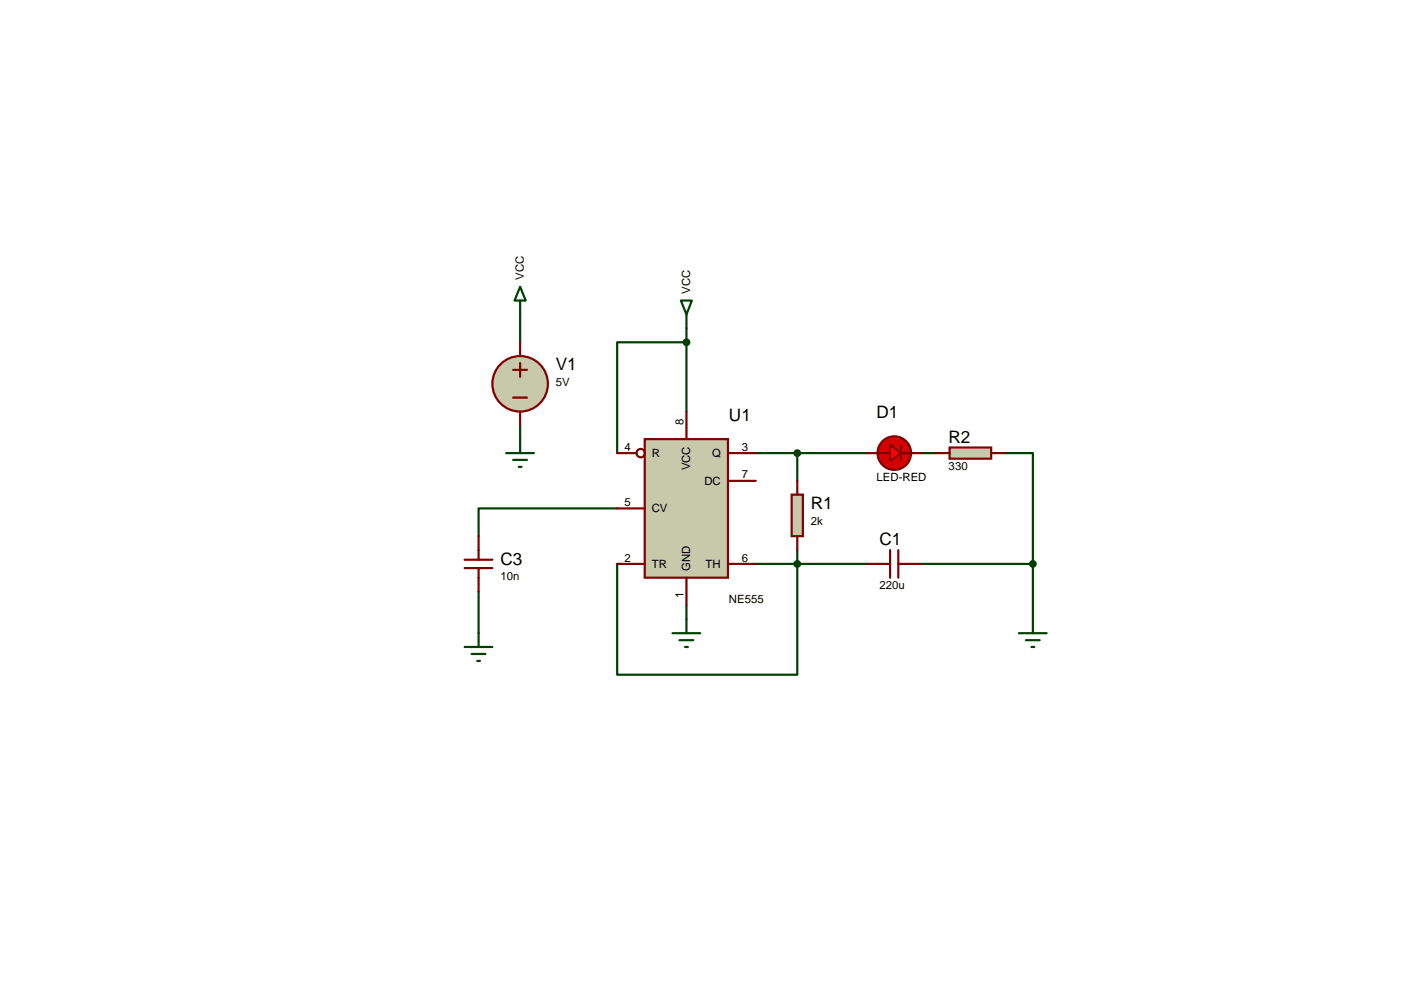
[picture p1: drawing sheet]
<svg xmlns="http://www.w3.org/2000/svg" width="297mm" height="210mm" viewBox="0 0 297 210" stroke-linecap="round" stroke-linejoin="round" font-family="sans-serif">
<g fill="none" stroke="#004000" stroke-width=".47">
<path d="M110.3 66.7v5.9M145.5 72.6h-14.6v23.5M145.5 69.6v17.7M110.3 90.2v2.9M160.2 96.1h23.5M169 96.1v5.9M195.5 96.1h2.9M213.1 96.1h5.9v23.5M130.9 107.8h-29.4v5.9M160.2 119.6h23.5M169 116.6v26.5h-38.1v-23.5M195.5 119.6h23.5"/>
<path d="M219 119.6v11.7M101.5 125.4v8.9M145.5 128.4v2.9"/>
</g>
<path d="M136.7 93.1h17.6v29.4h-17.6z" fill="#c8c8aa" stroke="#800000" stroke-width=".47"/>
<g fill="none" stroke="#800000" stroke-width=".47">
<path d="M130.9 96.1h4.1M145.5 87.3v5.8M154.3 96.1h5.9M98.5 118.7h5.9M101.5 113.7v5M130.9 119.6h5.8M130.9 107.8h5.8M154.3 102h5.9M154.3 119.6h5.9M183.7 119.6h5M188.7 116.6v5.9M190.5 119.6h5"/>
<path d="M190.5 116.6v5.9M98.5 120.5h5.9M101.5 120.5v4.9M145.5 122.5v5.9"/>
<circle cx="135.8" cy="96.1" r=".89"/>
</g>
<circle cx="145.5" cy="72.6" r=".59" fill="#004000" stroke="#004000" stroke-width=".47"/>
<path d="M98.5 137.2h5.9M100 138.7h2.9M101.5 134.3v2.9M142.6 134.3h5.9M144.1 135.7h2.9M145.2 137.2h.6M145.5 131.3v3M101.2 140.1h.6" fill="none" stroke="#004000" stroke-width=".47"/>
<path d="M167.9 104.9h2.3v8.8h-2.3z" fill="#c8c8aa" stroke="#800000" stroke-width=".47"/>
<path d="M169 102v2.9M169 113.7v2.9" fill="none" stroke="#800000" stroke-width=".47"/>
<g fill="#004000" stroke="#004000" stroke-width=".47">
<circle cx="169" cy="119.6" r=".59"/>
<circle cx="219" cy="119.6" r=".59"/>
</g>
<path d="M107.3 96.1h5.9M108.8 97.5h2.9M110 99h.6M110.3 93.1v3M216 134.3h5.9M217.5 135.7h2.9M218.7 137.2h.6M219 131.3v3" fill="none" stroke="#004000" stroke-width=".47"/>
<circle cx="110.3" cy="81.4" r="5.9" fill="#c8c8aa" stroke="#800000" stroke-width=".47"/>
<path d="M108.8 78.4h2.9M110.3 72.6v2.9M110.3 77v2.9M108.8 84.3h2.9M110.3 87.3v2.9" fill="none" stroke="#800000" stroke-width=".47"/>
<path d="M110.3 60.8l1.2 2.9h-2.4zM110.3 63.7v3M144.4 63.7h2.3l-1.2 3zM145.5 66.7v2.9" fill="none" stroke="#004000" stroke-width=".47"/>
<circle cx="189.6" cy="96.1" r="3.6" fill="#d50000" stroke="#800000" stroke-width=".47"/>
<path d="M191.1 94.6v2.9" fill="none" stroke="#800000" stroke-width=".42"/>
<path d="M186.1 96.1h2.6M191.1 96.1h2" fill="none" stroke="#800000" stroke-width=".47"/>
<path d="M188.7 94.3l2.4 1.8-2.4 1.7z" fill="#f00" stroke="#800000" stroke-width=".42"/>
<path d="M183.7 96.1h2.9M192.5 96.1h3" fill="none" stroke="#800000" stroke-width=".47"/>
<path d="M201.3 94.9h8.8v2.4h-8.8z" fill="#c8c8aa" stroke="#800000" stroke-width=".47"/>
<path d="M198.4 96.1h2.9M210.1 96.1h3" fill="none" stroke="#800000" stroke-width=".47"/>
<circle cx="169" cy="96.1" r=".59" fill="#004000" stroke="#004000" stroke-width=".47"/>
<g font-size="3.6">
<text x="117.9" y="78.5">V1</text>
<text x="154.6" y="89.2">U1</text>
<text x="185.8" y="88.6">D1</text>
<text x="201.1" y="93.9">R2</text>
<text x="171.9" y="107.9">R1</text>
<text x="106.1" y="119.7">C3</text>
<text x="186.4" y="115.6">C1</text>
</g>
<g font-size="2.4">
<text x="111.1" y="59.3" transform="rotate(-90 111.1 59.3)">VCC</text>
<text x="146.3" y="62.3" transform="rotate(-90 146.3 62.3)">VCC</text>
<text x="117.9" y="81.9">5V</text>
<text x="132.4" y="95.6">4</text>
<text x="144.9" y="90.2" transform="rotate(-90 144.9 90.2)">8</text>
<text x="157.3" y="95.6">3</text>
<text x="138.2" y="96.9">R</text>
<text x="146.3" y="99.7" transform="rotate(-90 146.3 99.7)">VCC</text>
<text x="151" y="96.9">Q</text>
<text x="157.3" y="101.4">7</text>
<text x="201.1" y="99.7">330</text>
<text x="132.4" y="107.3">5</text>
<text x="149.4" y="102.8">DC</text>
<text x="185.8" y="102">LED-RED</text>
<text x="138.2" y="108.6">CV</text>
<text x="171.9" y="111.3">2k</text>
<text x="132.4" y="119.1">2</text>
<text x="157.3" y="119.1">6</text>
<text x="106.1" y="123">10n</text>
<text x="138.2" y="120.4">TR</text>
<text x="146.3" y="121" transform="rotate(-90 146.3 121)">GND</text>
<text x="149.6" y="120.4">TH</text>
<text x="186.4" y="124.9">220u</text>
<text x="144.9" y="126.8" transform="rotate(-90 144.9 126.8)">1</text>
<text x="154.6" y="127.9">NE555</text>
</g>
</svg>
